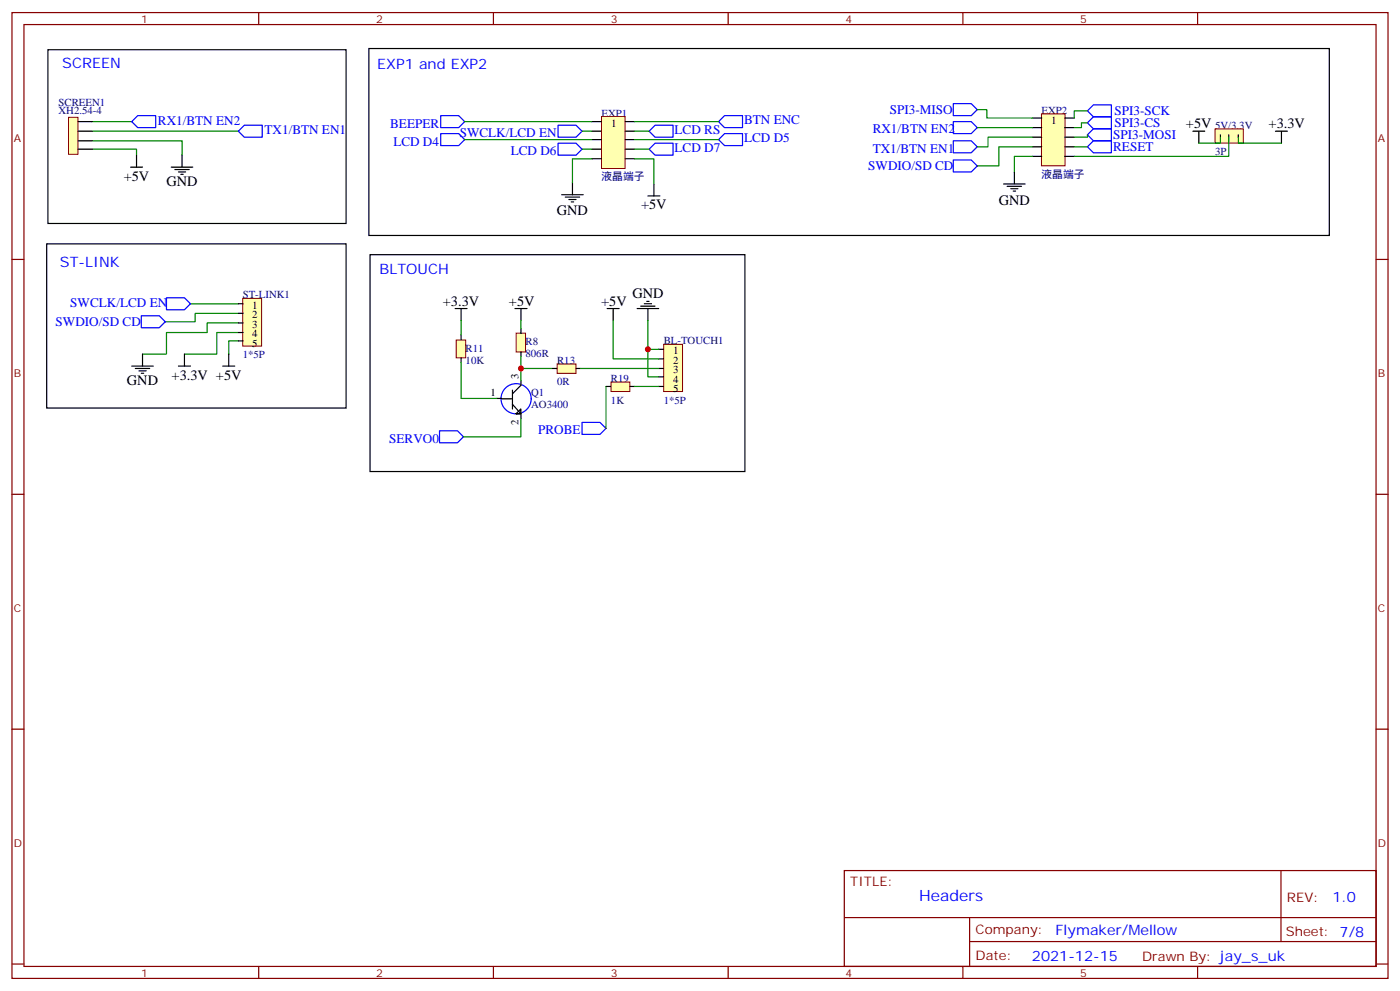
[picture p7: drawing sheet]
<svg xmlns="http://www.w3.org/2000/svg" width="412mm" height="292mm" viewBox="0 0 412 292" stroke-linecap="round" stroke-linejoin="round" font-family="sans-serif">
<g fill="none" stroke="#870000" stroke-width=".35">
<path d="M3.5 3.7h405.4v284.3h-405.4zM7.1 7.2h398.2v277.3h-398.2zM76.2 3.7v3.5M145.3 3.7v3.5M214.5 3.7v3.5M283.6 3.7v3.5M352.8 3.7v3.5M3.5 76.4h3.6M405.3 76.4h3.6M3.5 145.5h3.6M405.3 145.5h3.6M3.5 214.7h3.6"/>
<path d="M405.3 214.7h3.6M248.7 256.3h156.6v28.2h-156.6zM377.3 256.3v20.9M248.7 270.1h156.5M285.6 277.2h119.6M285.6 270.1v14.2M3.5 283.8h3.6M76.2 284.5v3.5M145.3 284.5v3.5M214.5 284.5v3.5M283.6 284.5v3.5M352.8 284.5v3.5"/>
<path d="M405.3 283.8h3.6"/>
</g>
<g fill="none" stroke="#000" stroke-width=".35">
<path d="M14.1 14.6h87.9v51.2h-87.9zM38.5 49.2h3.5M40.2 45.7v3.5M50.4 49.2h6.4M51.5 49.9h4.2M52.6 50.6h2.1M53.3 51.3h.7M53.6 45.7v3.5M13.8 71.8h88.2v48.3h-88.2zM38.8 107.8h6.4M39.9 108.5h4.2M40.9 109.2h2.1"/>
<path d="M41.6 109.9h.7M42 104.2v3.6M52.6 107.8h3.5M54.3 104.2v3.6M65.6 107.8h3.5M67.4 104.2v3.6"/>
</g>
<path d="M27.2 38.6h43M27.2 35.8h11.6M27.2 43.9h13v1.8M27.2 41.5h26.4v4.2M56.1 89.4h14.1M70.2 95.1h-9.2v2.8h-12v6.3h-7M70.2 97.9h-6.3v6.3h-9.6M70.2 92.3h-12.7v2.4h-8.8M70.2 100.4h-2.8v3.8" fill="none" stroke="#008700" stroke-width=".35"/>
<path d="M38.8 35.8l1.8-1.8h5.3v3.6h-5.3zM70.2 38.6l1.8-1.7h5.3v3.5h-5.3zM41.6 93h5.3l1.8 1.7-1.8 1.8h-5.3zM49 87.7h5.3l1.8 1.7-1.8 1.8h-5.3z" fill="none" stroke="#00f" stroke-width=".35"/>
<path d="M20.2 34.5h2.8v10.9h-2.8z" fill="#ffffb0" stroke="#800000" stroke-width=".29"/>
<path d="M23 38.6h4.2M23 35.8h4.2M23 43.9h4.2M23 41.5h4.2" fill="none" stroke="#000" stroke-width=".35"/>
<path d="M71.5 87.8h5.6v14.1h-5.6z" fill="#ffffb0" stroke="#800000" stroke-width=".29"/>
<path d="M70.2 89.4h1.4M70.2 92.3h1.4M70.2 95.1h1.4M70.2 97.9h1.4M70.2 100.4h1.4" fill="none" stroke="#000" stroke-width=".35"/>
<path d="M180 112.5h5.5v2.8h-5.5z" fill="#ffffb0" stroke="#800000" stroke-width=".29"/>
<path d="M178.5 113.8h1.4M185.6 113.8h1.4" fill="none" stroke="#000" stroke-width=".35"/>
<path d="M164.1 107.2h5.6v2.7h-5.6z" fill="#ffffb0" stroke="#800000" stroke-width=".29"/>
<path d="M162.6 108.5h1.4M169.7 108.5h1.4" fill="none" stroke="#000" stroke-width=".35"/>
<path d="M134.4 100.1h2.8v5.3h-2.8z" fill="#ffffb0" stroke="#800000" stroke-width=".29"/>
<path d="M135.8 98.6v1.4M135.8 105.3v1.4" fill="none" stroke="#000" stroke-width=".35"/>
<path d="M152 98.1h2.8v5.5h-2.8z" fill="#ffffb0" stroke="#800000" stroke-width=".29"/>
<path d="M153.5 96.8v1.4M146.4 117.3h1.4M147.9 117.4h3.1M151 119l2.4 2.8h-1.4h1.4v-1.4l-1.4 1.4M151 114.8v5.6M153.4 113.5l-2.4 2.4M153.5 103.6v1.4M153.5 112v1.4M153.5 121.9v1.4" fill="none" stroke="#000" stroke-width=".35"/>
<circle cx="152" cy="117.4" r="4.4" fill="none" stroke="#00f" stroke-width=".35"/>
<path d="M195.5 101.4h5.6v13.9h-5.6z" fill="#ffffb0" stroke="#800000" stroke-width=".29"/>
<g fill="none" stroke="#000" stroke-width=".35">
<path d="M134.1 90.8h3.5M135.8 90.8v3.6M151.7 90.8h3.5M153.5 90.8v3.6M178.9 90.8h3.5M180.6 90.8v3.6M187.7 90.8h6.3M188.7 90.1h4.3M189.8 89.4h2.1M190.5 88.7h.7M190.9 90.8v3.6M194 102.8h1.4"/>
<path d="M194 105.7h1.4M194 108.5h1.4M194 110.9h1.4M194 113.8h1.4"/>
</g>
<path d="M135.8 94.4v4.2M153.5 94.4v2.4M180.6 94.4v11.3h13.4M190.9 94.4v8.4h3.1M135.8 106.7v10.6h10.6M153.5 105v7M153.5 108.5h9.1M171.1 108.5h22.9M178.5 113.8v12.3M187 113.8h7M190.9 102.8v8.1h3.1M153.5 123.3v5.3h-17" fill="none" stroke="#008700" stroke-width=".35"/>
<path d="M129.5 126.8h5.3l1.7 1.8-1.7 1.8h-5.3zM171.4 124.4h5.3l1.8 1.7-1.8 1.8h-5.3z" fill="none" stroke="#00f" stroke-width=".35"/>
<path d="M177.2 34.3h6.9v15.3h-6.9z" fill="#ffffb0" stroke="#800000" stroke-width=".29"/>
<path d="M174.3 35.8h2.7M174.3 38.6h2.7M184.2 35.8h2.8M184.2 38.6h2.8M174.3 41.1h2.7M174.3 43.9h2.7M174.3 46.7h2.7M184.2 41.1h2.8M184.2 43.9h2.8M184.2 46.7h2.8" fill="none" stroke="#000" stroke-width=".35"/>
<path d="M357.9 38h8.4v4.1h-8.4z" fill="#ffffb0" stroke="#800000" stroke-width=".29"/>
<path d="M359.5 39.7v.7M361.9 39.7v.7M364.8 39.7v.7" fill="none" stroke="#000" stroke-width=".35"/>
<path d="M306.8 33.5h6.9v15.3h-6.9z" fill="#ffffb0" stroke="#800000" stroke-width=".29"/>
<g fill="none" stroke="#000" stroke-width=".35">
<path d="M108.7 14.3h282.9v55h-282.9zM304.1 34.7h2.8M304.1 37.6h2.8M313.7 34.7h2.7M313.7 37.6h2.7M351.4 38.6h3.5M353.1 38.6v3.6M375.7 38.6h3.5M377.5 38.6v3.6M165.5 57.3h6.3M166.5 58h4.2M167.6 58.7h2.1"/>
<path d="M168.3 59.4h.7M168.6 53.8v3.5M190.9 57.7h3.5M192.6 54.2v3.5M295.6 54.2h6.4M296.7 54.9h4.2M297.7 55.6h2.2M298.4 56.3h.8M298.8 50.6v3.6M304.1 40.4h2.8M304.1 43.2h2.8M304.1 46h2.8"/>
<path d="M313.7 40.4h2.7M313.7 43.2h2.7M313.7 46h2.7M109 75h110.4v63.8h-110.4z"/>
</g>
<g fill="none" stroke="#008700" stroke-width=".35">
<path d="M136.9 35.8h37.4M171.4 38.6h2.9M187 35.8h24.7M187 38.6h4.2M287.9 32.3h2.8v2.4h13.4M287.9 37.6h16.2M320.3 39.7v.7h-3.9M320.3 32.6h-3.9v2.1M320.3 36.2h-1.7v1.4h-2.2M136.9 41.1h37.4M171.4 43.9h2.9M174.3 46.7h-5.7v7.1"/>
<path d="M187 46.7h5.6v7.5M187 41.1h24.7M187 43.9h4.2M304.1 43.2h-9.9v5.7h-6.3M304.1 40.4h-13.1v2.8h-3.1M304.1 46h-5.3v4.6M316.4 43.2h3.9M359.5 40.4v1.8h-6.4M361.9 40.4v5.6h-45.5M364.8 40.4v1.8h12.7"/>
</g>
<g fill="none" stroke="#00f" stroke-width=".35">
<path d="M129.8 39.3h5.3l1.8 1.8-1.8 1.8h-5.3zM129.8 34h5.3l1.8 1.8-1.8 1.8h-5.3zM164.4 36.9h5.3l1.7 1.7-1.7 1.8h-5.3zM191.2 38.6l1.8-1.7h5.3v3.5h-5.3zM211.7 35.8l1.7-1.8h5.3v3.6h-5.3zM280.8 35.8h5.3l1.8 1.8-1.8 1.7h-5.3zM280.8 30.5h5.3l1.8 1.8-1.8 1.7h-5.3zM320.3 32.6l1.8-1.7h5.3v3.5h-5.3zM320.3 36.2l1.8-1.8h5.3v3.5h-5.3zM320.3 39.7l1.8-1.8h5.3v3.6h-5.3zM164.4 42.2h5.3l1.7 1.7-1.7 1.8h-5.3zM191.2 43.9l1.8-1.7h5.3v3.5h-5.3z"/>
<path d="M211.7 41.1l1.7-1.8h5.3v3.6h-5.3zM280.8 41.5h5.3l1.8 1.7-1.8 1.8h-5.3zM280.8 47.1h5.3l1.8 1.8-1.8 1.7h-5.3zM320.3 43.2l1.8-1.7h5.3v3.5h-5.3z"/>
</g>
<g fill="#c00">
<circle cx="153.5" cy="108.5" r=".88"/>
<circle cx="190.9" cy="102.8" r=".88"/>
</g>
<text font-size="4.6" fill="#00f" x="270.8" y="265.3">Headers</text>
<g font-size="4.2" fill="#00f">
<text x="18.3" y="19.9">SCREEN</text>
<text x="111.1" y="20.3">EXP1 and EXP2</text>
<text x="17.6" y="78.5">ST-LINK</text>
<text x="111.8" y="80.6">BLTOUCH</text>
<text x="392.5" y="265.6">1.0</text>
<text x="310.9" y="275.1">Flymaker/Mellow</text>
<text x="304" y="282.9">2021-12-15</text>
</g>
<g font-size="4.2">
<text x="349.3" y="37.5">+5V</text>
<text x="373.7" y="37.5">+3.3V</text>
<text x="36.4" y="53.2">+5V</text>
<text x="49" y="54.9">GND</text>
<text x="164" y="63.4">GND</text>
<text x="188.8" y="61.6">+5V</text>
<text x="294.2" y="60.2">GND</text>
<text x="186.3" y="87.6">GND</text>
<text x="130.4" y="90.2">+3.3V</text>
<text x="149.9" y="90.1">+5V</text>
<text x="177.1" y="90.1">+5V</text>
<text x="37.4" y="113.4">GND</text>
<text x="50.5" y="111.8">+3.3V +5V</text>
</g>
<g font-size="3.9" fill="#00f">
<text x="262.1" y="33.5">SPI3-MISO</text>
<text x="328.3" y="33.9">SPI3-SCK</text>
<text x="46.5" y="36.7">RX1/BTN EN2</text>
<text x="77.9" y="39.5">TX1/BTN EN1</text>
<text x="114.9" y="37.6">BEEPER</text>
<text x="135.4" y="40.4">SWCLK/LCD EN</text>
<text x="198.7" y="39.4">LCD RS</text>
<text x="219.2" y="41.9">LCD D5</text>
<text x="219.2" y="36.6">BTN ENC</text>
<text x="257.1" y="39.3">RX1/BTN EN2</text>
<text x="327.9" y="41">SPI3-MOSI</text>
<text x="328.3" y="37.4">SPI3-CS</text>
<text x="115.9" y="42.9">LCD D4</text>
<text x="150.4" y="45.7">LCD D6</text>
<text x="198.7" y="44.7">LCD D7</text>
<text x="257.1" y="44.9">TX1/BTN EN1</text>
<text x="327.9" y="44.5">RESET</text>
<text x="255.8" y="50.1">SWDIO/SD CD</text>
<text x="20.7" y="90.4">SWCLK/LCD EN</text>
<text x="16.4" y="96">SWDIO/SD CD</text>
<text x="114.7" y="130.4">SERVO0</text>
<text x="158.5" y="127.9">PROBE</text>
</g>
<g font-size="3.9" fill="#800">
<text x="250.5" y="260.9">TITLE:</text>
<text x="379.1" y="265.6">REV:</text>
<text x="287.4" y="275.1">Company:</text>
<text x="378.7" y="275.7">Sheet: 7/8</text>
<text x="287.4" y="282.8">Date:</text>
<text x="336.4" y="282.8">Drawn By: jay_s_uk</text>
</g>
<g font-size="3.2" fill="#800">
<text x="41.6" y="6.7">1</text>
<text x="110.8" y="6.7">2</text>
<text x="179.9" y="6.7">3</text>
<text x="249.1" y="6.7">4</text>
<text x="318.2" y="6.7">5</text>
<text x="4.1" y="41.8">A</text>
<text x="405.9" y="41.8">A</text>
<text x="4.1" y="110.9">B</text>
<text x="405.9" y="110.9">B</text>
<text x="4.1" y="180.1">C</text>
<text x="405.9" y="180.1">C</text>
<text x="4.1" y="249.2">D</text>
<text x="405.9" y="249.2">D</text>
<text x="41.6" y="287.5">1</text>
<text x="110.8" y="287.5">2</text>
<text x="179.9" y="287.5">3</text>
<text x="249.1" y="287.5">4</text>
<text x="318.2" y="287.5">5</text>
</g>
<g font-size="3.2" fill="#000080">
<text x="17.2" y="33.5">XH2.54-4</text>
<text x="17.2" y="31.1">SCREEN1</text>
<text x="177.2" y="34.3">EXP1</text>
<text x="306.8" y="33.5">EXP2</text>
<text x="357.9" y="38">5V/3.3V</text>
<text x="357.9" y="45.6">3P</text>
<text x="177.2" y="53.1">液晶端子</text>
<text x="306.8" y="52.3">液晶端子</text>
<text x="71.5" y="87.8">ST-LINK1</text>
<text x="154.8" y="101.6">R8</text>
<text x="195.5" y="101.4">BL-TOUCH1</text>
<text x="71.5" y="105.4">1*5P</text>
<text x="137.2" y="107.2">10K</text>
<text x="137.2" y="103.6">R11</text>
<text x="154.8" y="105.1">806R</text>
<text x="164.1" y="107.2">R13</text>
<text x="164.1" y="113.5">0R</text>
<text x="180" y="112.5">R19</text>
<text x="156.5" y="116.6">Q1</text>
<text x="180" y="118.8">1K</text>
<text x="195.5" y="118.8">1*5P</text>
<text x="156.5" y="120.2">AO3400</text>
</g>
<g font-size="3.2">
<text x="180" y="37.3">1</text>
<text x="309.6" y="36.5">1</text>
<text x="74.3" y="91">1</text>
<text x="74.3" y="93.8">2</text>
<text x="74.3" y="96.5">3</text>
<text x="74.3" y="99.3">4</text>
<text x="74.3" y="102.1">5</text>
<text x="198.3" y="104.4">1</text>
<text x="198.3" y="107.1">2</text>
<text x="152.7" y="111.7" transform="rotate(-90 152.7 111.7)">3</text>
<text x="198.3" y="109.9">3</text>
<text x="198.3" y="112.7">4</text>
<text x="144.5" y="116.7">1</text>
<text x="198.3" y="115.5">5</text>
<text x="152.7" y="125.1" transform="rotate(-90 152.7 125.1)">2</text>
</g>
</svg>
